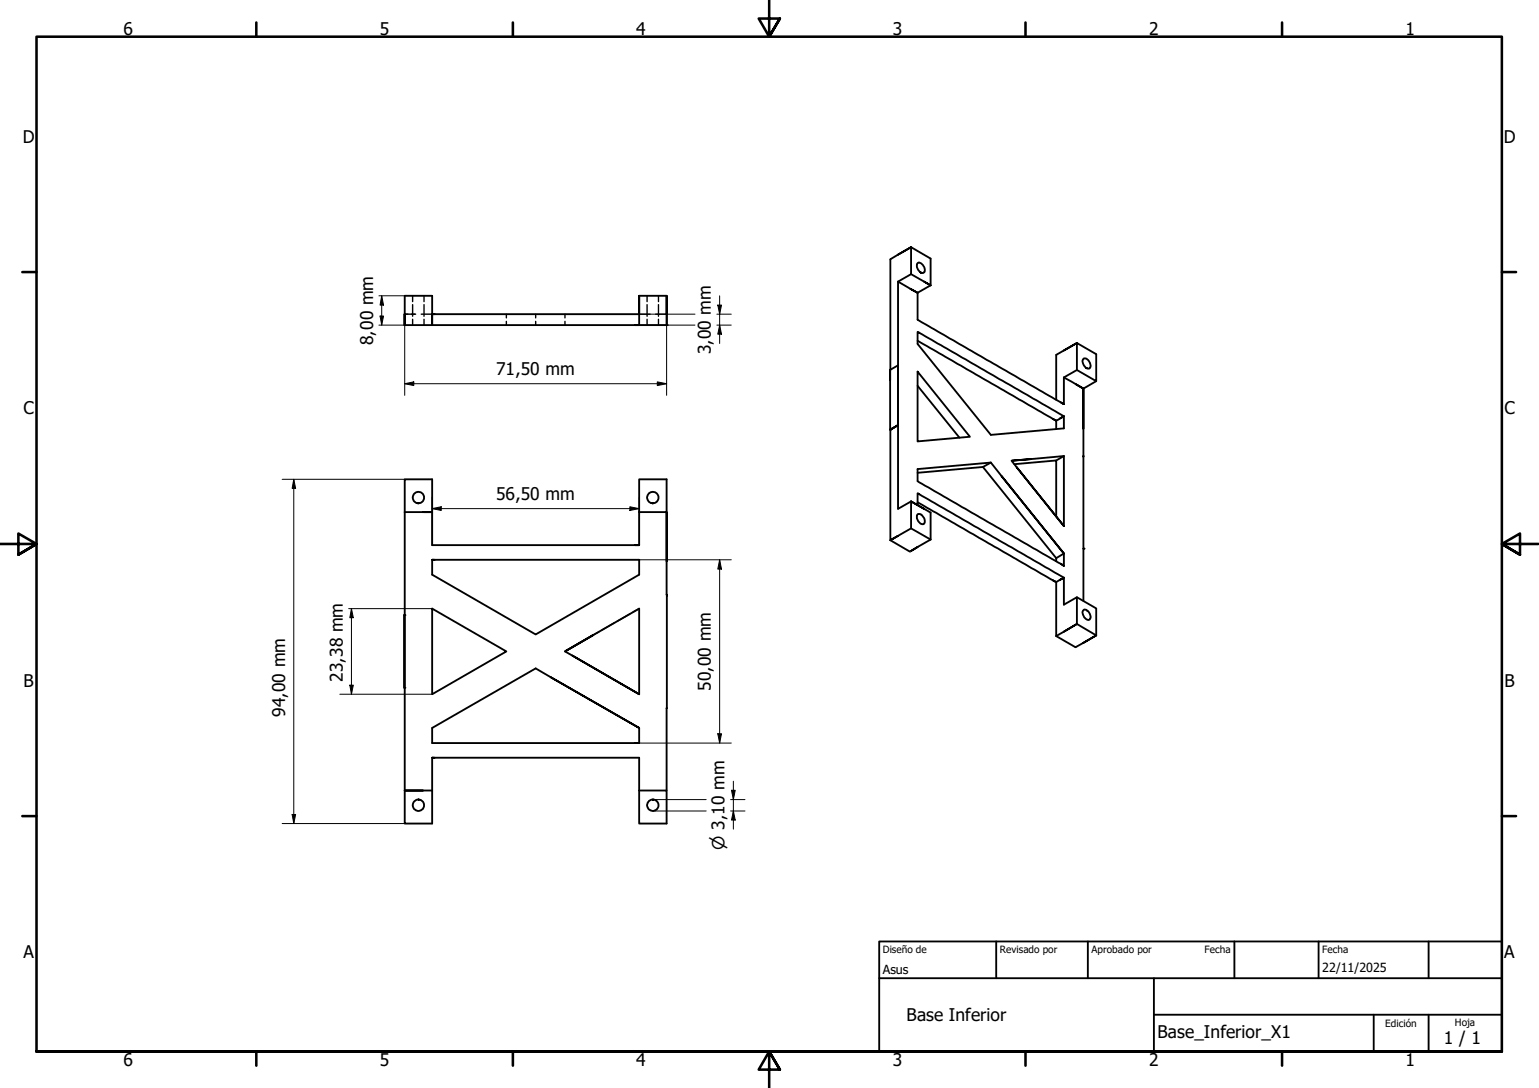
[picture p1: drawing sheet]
<svg xmlns="http://www.w3.org/2000/svg" width="420mm" height="297mm" viewBox="0 0 420 297" stroke-linecap="round" stroke-linejoin="round" font-family="sans-serif">
<!-- layer: Oculto (ISO) -->
<g fill="none" stroke="#000" stroke-width=".38">
<path d="M111.4 85.8h-.9h3M112.3 85.8h.9M112.6 83.2v3.1M112.6 80.8v1.5M112.6 87.2v1.6M115 85.8h3M115.8 83.2v3.1M115.8 80.8v1.5M115.8 87.2v1.6M138.2 85.8v1M138.2 87.7v1.1M146.2 85.8v1"/>
<path d="M146.2 87.7v1.1M154.2 85.8v1M154.2 87.7v1.1M174.5 85.8h3M176.7 83.2v3.1M176.7 80.8v1.5M176.7 87.2v1.6M179 85.8h3M179.8 83.2v3.1M179.8 80.8v1.5M179.8 87.2v1.6M177.6 137.3h.1"/>
<path d="M177.8 137.3h.1M163.5 172.5l-1.7 1M167.7 170l-3.4 2M172 167.6l-3.5 2M174.5 166.2l-1.7 .9M114.6 218.3l.1 .1M114.7 218.4h.2"/>
</g>
<!-- layer: Visible (ISO) -->
<g fill="none" stroke="#000" stroke-width=".51">
<path d="M245.2 76.9l3.5-2v-7.4l5.4 3.1v7.3l-3.6 2v7.4l39.9 23-.7-.4M245.2 76.9l5.3 3-2-1M245.2 69.5l3.5-2-5.6 3.3v30.2M245.2 76.9v22.8l-2.1 1.3M248.7 74.9l5.4 3-1.8-1M251.3 74.3l.1 .1a1.86 1.86 0 0 1-.8-2.7 1.9 1.9 0 0 1 1.6 2.7h-.8M110.5 85.8v3v-8h7.5v8v-3M110.5 85.8v3M110.5 88.8h64h-1.1M118.6 85.8h-.6h56.5v-5v8h7.6l-.1-8v8M174.5 80.8h7.5M250.5 93l37.9 21.9-.9-.5"/>
<path d="M250.5 90.6v3.3l20 24.8 19.9-1.7v-3.3l-39.9-23.1 .5 .3M290.4 95.7l3.6-2.1-5.6 3.3v12.2M243 103.8v-2.8v16.3M243.1 101h-.1M245.2 115.9v-16.1v16.2M250.5 101.5l14.3 17.7-14.3 1.3zM250.5 105.3l11.4 14.2M289.4 114.2l1-.5-2 1.2v2.2M290.4 103l5.4 3.1-2-1.1M290.4 103v7.3M294 101l5.3 3.1v-7.4l-5.3-3.1v7.4l-3.6 2M295.8 117.1v-11v18.4"/>
<path d="M296.5 100.4l.2 .1a1.7 1.7 0 0 1-.7-2.7 1.89 1.89 0 0 1 1.4 2.8l-.7-.1M299.3 104.1l-3.5 2M110.5 139.8v-8.9h7.5v17.9h56.5h-1.1M110.5 139.8h7.5h-2.5M110.5 139.8v28M114 137.4h.2a1.57 1.57 0 0 1-1.2-2.4 1.57 1.57 0 0 1 2.6 0 1.57 1.57 0 0 1-1.2 2.4h-.2M174.5 130.9h7.5v8.9h-7.5zM174.5 139.8v9M178.1 137.4h.1a1.57 1.57 0 0 1-1.2-2.4 1.57 1.57 0 0 1 2.7 0 1.57 1.57 0 0 1-1.3 2.4h-.2M250.5 137.1l37.9 21.8-.9-.4M250.5 134.7v3.2M251 134.9l-.5-.2 39.9 23v7.4l3.6-2v7.3l5.3 3.1v-7.4l-5.3-3"/>
<path d="M252.3 138.9l-3.6-2 5.4 3v7.4M268.4 127.5l20 24.9M268.4 127.5l-17.9 1.6M270.5 126.3l19.9 24.8-17-21.1M270.5 126.3l-20 1.8v3.3l39.9 23.1-.7-.5M270.5 126.3l-2.1 1.2M276.2 125.8l14.2 17.8-12.8-16M276.9 126.7l11.5-1v15.3M290.4 124.5l-14.2 1.3 5.3-.5M290.4 124.5v19.1M290.4 124.5l-2 1.2M295.8 124.7v-.2v39.6"/>
<path d="M118 152.8v4.1l28.2 16.3 28.3-16.3v-4.1h-56.5h.6M182 153.3v-13.5l.1 22.6M248.7 144.3l-5.6 3.2 2.1-1.2M251.4 140.4a.71 .71 0 0 0-.9 0 .71 .71 0 0 0-.2 .9 1.65 1.65 0 0 0 2 1.7 1.96 1.96 0 0 0-.9-2.6l.1 .1M254.1 147.3l-5.4-3v-7.4l-3.5 2v-22.8l-2.2 1.2 .1 30.2 5.3 3.1M254.1 147.3l-5.7 3.3 2.1-1.3M288.4 152.4l2-1.3v3.4M288.4 152.4v.8M289.3 158.4l1.1-.7-2 1.2v14.8M110.4 167.8h.1M110.5 167.8l-.1 .1M118 166.2l20.2 11.6-20.2 11.7z"/>
<path d="M156.3 179l18.2 10.5-20.3-11.7 20.3-11.6v23.3M182.1 162.6v-.2l-.1 53.4M288.4 173.7l5.2 3 5.7-3.2-3.5 2M290.4 172.5l3.6-2.1-5.6 3.3M296.7 166.5a.85 .85 0 0 0-1.1 .3 .85 .85 0 0 0 .1 1.1 1.44 1.44 0 0 0 1.9 1.2 2.16 2.16 0 0 0-.9-2.6v.2M110.4 187.6v-19.7l.1 56.9h7.5v-17.9M150.4 184.9l24.1 13.8-28.3-16.2-28.2 16.2v4.2h56.5h-1.1M174.5 198.7v4.2M114.2 218.3a1.54 1.54 0 0 0-1.4 2.2 1.54 1.54 0 0 0 2.6 .3 1.54 1.54 0 0 0-.7-2.4l-.3-.1M115.5 215.8h-5h7.5M118.6 206.9h-.6h56.5v8.9M174.5 215.8h7.5v9h-7.5z"/>
<path d="M178.2 218.3a1.54 1.54 0 0 0-1.3 2.2 1.54 1.54 0 0 0 2.5 .3 1.54 1.54 0 0 0-.7-2.4l-.3-.1"/>
</g>
<g fill="#000">
<circle cx="110.4" cy="88.8" r=".25"/>
<circle cx="182.1" cy="88.8" r=".25"/>
<circle cx="245.2" cy="99.7" r=".25"/>
<circle cx="243" cy="117.3" r=".25"/>
<circle cx="295.8" cy="149.8" r=".25"/>
<circle cx="110.4" cy="167.9" r=".25"/>
<circle cx="110.4" cy="187.8" r=".25"/>
</g>
<!-- layer: Borde (ISO) -->
<g fill="none" stroke="#000" stroke-width=".7">
<path d="M70 6.1v3.9M140 6.1v3.9M210 0v10l-2.9-4.9h5.8l-2.9 4.9 2.9-4.9M280 6.1v3.9M350 6.1v3.9M6.1 74.3h3.9M410 74.3h3.9M0 148.5h10l-5-2.8v5.7l5-2.9-5 2.9M420 148.5h-10l5-2.8v5.7l-5-2.9 5 2.9M6.1 222.8h3.9M410 222.8h3.9M10 287.1v-277.1h400v277.1h-400h400"/>
<path d="M70 287.1v3.8M140 287.1v3.8M212.9 292l-2.9-4.9 2.9 4.9h-5.8l2.9-4.9v9.9M280 287.1v3.8M350 287.1v3.8"/>
</g>
<path d="M240 257h170v30.1h-170zM272 257v10.1M297 257v10.1M337 257v10.1M360 257v10.1M390 257v10.1M240 267.1h170M315 277h95M315 267.1v20M375 277v10.1M390 277v10.1" fill="none" stroke="#000" stroke-width=".51"/>
<!-- layer: Cota (ISO) -->
<g fill="none" stroke="#000" stroke-width=".27">
<path d="M103.4 88.8h7.1v19.1M103.4 80.8h7.1M103.8 86.3h.9l-.5 2.5zM104.2 80.8l.5 2.5h-.9zM104.2 80.8v8M174.5 88.8h15.2M174.5 85.8h15.2M182 88.8v19.1M195.7 88.8h3.9M195.7 85.8h3.9M196 83.3h1l-.5 2.5zM196.5 88.8l.5 2.4h-1z"/>
<path d="M196.5 80.8v13M110.5 104.8l2.5-.5v1zM110.5 104.8h71.5M179.5 104.3l2.5 .5-2.5 .5zM77 130.9h33.5M80.2 130.9l.5 2.4h-.9zM80.2 130.9v93.9M118 138.9l2.5-.5v1zM118 138.9h56.5M118 135.7v13.1M172 138.4l2.5 .5-2.5 .5zM174.5 135.7v13.1"/>
<path d="M174.5 152.8h25.1M196.5 152.8l.5 2.6h-1zM196.5 152.8v50.1M95.2 166.2h22.8M95.9 166.2l.6 2.4h-1zM95.9 166.2v23.3M92.8 189.5h25.2M95.5 187.1h1l-.6 2.4zM174.5 202.9h25.1M178.2 218.3h14.6M196 200.3h1l-.5 2.6zM199.5 218.3h3.9"/>
<path d="M199.7 215.8h1l-.5 2.5zM200.2 213.3v13.1M77 224.8h33.5M79.8 222.4h.9l-.5 2.4zM178.2 221.4h14.6M199.5 221.4h3.9M200.2 221.4l.5 2.5h-1z"/>
</g>
<g fill="#000">
<path d="M103.8 86.3h.9l-.5 2.5zM104.2 80.8l.5 2.5h-.9zM196 83.3h1l-.5 2.5zM196.5 88.8l.5 2.4h-1zM110.5 104.8l2.5-.5v1zM179.5 104.3l2.5 .5-2.5 .5zM80.2 130.9l.5 2.4h-.9zM118 138.9l2.5-.5v1zM172 138.4l2.5 .5-2.5 .5zM196.5 152.8l.5 2.6h-1zM95.9 166.2l.6 2.4h-1zM95.5 187.1h1l-.6 2.4z"/>
<path d="M196 200.3h1l-.5 2.6zM199.7 215.8h1l-.5 2.5zM79.8 222.4h.9l-.5 2.4zM200.2 221.4l.5 2.5h-1z"/>
</g>
<g font-size="4.8">
<text x="33.7" y="9.6">6</text>
<text x="103.7" y="9.6">5</text>
<text x="173.7" y="9.6">4</text>
<text x="243.7" y="9.6">3</text>
<text x="313.7" y="9.6">2</text>
<text x="383.7" y="9.6">1</text>
<text x="6.2" y="38.9">D</text>
<text x="410.5" y="38.9">D</text>
<text x="101.9" y="94.2" transform="rotate(-90 101.9 94.2)">8,00 mm</text>
<text x="194.1" y="96.8" transform="rotate(-90 194.1 96.8)">3,00 mm</text>
<text x="135.4" y="102.3">71,50 mm</text>
<text x="6.4" y="113.1">C</text>
<text x="410.7" y="113.1">C</text>
<text x="135.4" y="136.4">56,50 mm</text>
<text x="6.4" y="187.4">B</text>
<text x="93.6" y="186.1" transform="rotate(-90 93.6 186.1)">23,38 mm</text>
<text x="194.1" y="188.6" transform="rotate(-90 194.1 188.6)">50,00 mm</text>
<text x="410.7" y="187.4">B</text>
<text x="77.9" y="195.7" transform="rotate(-90 77.9 195.7)">94,00 mm</text>
<text x="6.4" y="261.7">A</text>
<text x="410.7" y="261.7">A</text>
<text x="247.5" y="278.8">Base Inferior</text>
<text x="316" y="283.5">Base_Inferior_X1</text>
<text x="394.2" y="285">1 / 1</text>
<text x="33.7" y="290.9">6</text>
<text x="103.7" y="290.9">5</text>
<text x="173.7" y="290.9">4</text>
<text x="243.7" y="290.9">3</text>
<text x="313.7" y="290.9">2</text>
<text x="383.7" y="290.9">1</text>
</g>
<text font-size="4.6" x="197.8" y="232" transform="rotate(-90 197.8 232)">⌀ 3,10 mm</text>
<g font-size="3.4">
<text x="241" y="266">Asus</text>
<text x="361" y="265.5">22/11/2025</text>
</g>
<g font-size="2.7">
<text x="241" y="260.2">Diseño de</text>
<text x="273" y="260.1">Revisado por</text>
<text x="298" y="260.1">Aprobado por</text>
<text x="328.9" y="260.1">Fecha</text>
<text x="361" y="260.1">Fecha</text>
<text x="378.2" y="280.3">Edición</text>
<text x="397.2" y="280">Hoja</text>
</g>
</svg>
